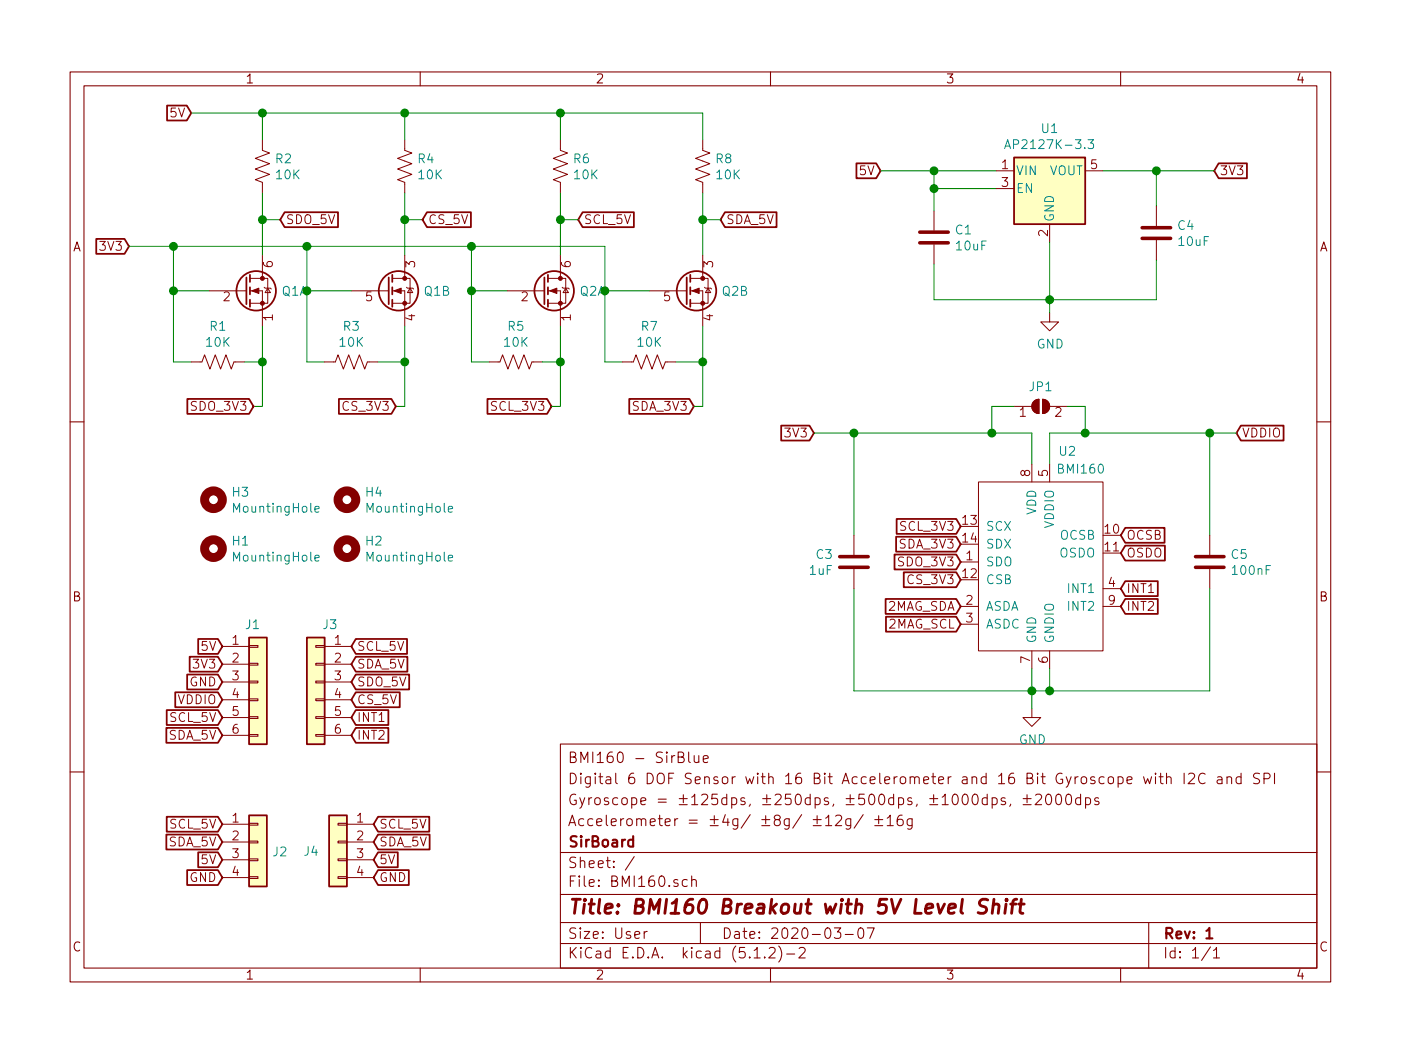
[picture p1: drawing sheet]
EESchema Schematic File Version 4
LIBS:BMI160-cache
EELAYER 29 0
EELAYER END
$Descr User 7874 5906
encoding utf-8
Sheet 1 1
Title "BMI160 Breakout with 5V Level Shift"
Date "2020-03-07"
Rev "1"
Comp "SirBoard"
Comment1 "Accelerometer = ±4g/ ±8g/ ±12g/ ±16g"
Comment2 "Gyroscope = ±125dps, ±250dps, ±500dps, ±1000dps, ±2000dps"
Comment3 "Digital 6 DOF Sensor with 16 Bit Accelerometer and 16 Bit Gyroscope with I2C and SPI"
Comment4 "BMI160 - SirBlue"
$EndDescr
Wire Wire Line
	5250 1475 5250 1675
Wire Wire Line
	5250 1675 5900 1675
Connection ~ 5900 1675
Wire Wire Line
	5600 950  5250 950 
Wire Wire Line
	5250 950  5250 1050
Wire Wire Line
	5250 1050 5600 1050
Wire Wire Line
	5250 1050 5250 1175
Connection ~ 5250 1050
Wire Wire Line
	6200 950  6500 950 
Wire Wire Line
	6500 950  6500 1150
Text GLabel 4950 950  0    50   Input ~ 0
5V
Wire Wire Line
	4950 950  5250 950 
Connection ~ 5250 950 
Text GLabel 6825 950  2    50   Input ~ 0
3V3
Connection ~ 6500 950 
$Comp
L power:GND #PWR0101
U 1 1
P 5900 1750
F 0 "#PWR0101" H 5900 1500 50  0001 C CNN
F 1 "GND" H 5904 1578 50  0000 C CNN
F 2 "" H 5900 1750 50  0001 C CNN
F 3 "" H 5900 1750 50  0001 C CNN
	1    5900 1750
	1    0    0    -1  
$EndComp
Wire Wire Line
	5900 1750 5900 1675
Text GLabel 4575 2425 0    50   Input ~ 0
3V3
Text GLabel 1075 625  0    50   Input ~ 0
5V
Wire Wire Line
	6500 1675 5900 1675
Wire Wire Line
	6500 1450 6500 1675
$Comp
L Regulator_Linear:AP2127K-3.3 U1
U 1 1
P 5900 1050
F 0 "U1" H 5900 1390 50  0000 C CNN
F 1 "AP2127K-3.3" H 5900 1300 50  0000 C CNN
F 2 "Package_TO_SOT_SMD:SOT-23-5" H 5900 1375 50  0001 C CNN
F 3 "https://www.diodes.com/assets/Datasheets/AP2127.pdf" H 5900 1150 50  0001 C CNN
F 4 "C156285" H 5900 1050 50  0001 C CNN "Part"
	1    5900 1050
	1    0    0    -1  
$EndComp
Wire Wire Line
	5900 1350 5900 1675
$Comp
L Device:Q_DUAL_NMOS_S1G1D2S2G2D1 Q1
U 1 1
P 1375 1625
F 0 "Q1" H 1581 1625 50  0000 L CNN
F 1 "BSS138DW" H 1580 1580 50  0001 L CNN
F 2 "Package_TO_SOT_SMD:SOT-363_SC-70-6" H 1575 1625 50  0001 C CNN
F 3 "~" H 1575 1625 50  0001 C CNN
	1    1375 1625
	1    0    0    -1  
$EndComp
$Comp
L Device:Q_DUAL_NMOS_S1G1D2S2G2D1 Q1
U 2 1
P 2175 1625
F 0 "Q1" H 2380 1625 50  0000 L CNN
F 1 "BSS138DW" H 2380 1580 50  0001 L CNN
F 2 "Package_TO_SOT_SMD:SOT-363_SC-70-6" H 2375 1625 50  0001 C CNN
F 3 "~" H 2375 1625 50  0001 C CNN
	2    2175 1625
	1    0    0    -1  
$EndComp
$Comp
L Device:R_US R2
U 1 1
P 1475 925
F 0 "R2" H 1543 970 50  0000 L CNN
F 1 "10K" H 1543 880 50  0000 L CNN
F 2 "Resistor_SMD:R_0603_1608Metric" V 1515 915 50  0001 C CNN
F 3 "~" H 1475 925 50  0001 C CNN
F 4 "C99198" H 1475 925 50  0001 C CNN "Part"
	1    1475 925 
	1    0    0    -1  
$EndComp
$Comp
L Device:R_US R4
U 1 1
P 2275 925
F 0 "R4" H 2343 970 50  0000 L CNN
F 1 "10K" H 2343 880 50  0000 L CNN
F 2 "Resistor_SMD:R_0603_1608Metric" V 2315 915 50  0001 C CNN
F 3 "~" H 2275 925 50  0001 C CNN
F 4 "C99198" H 2275 925 50  0001 C CNN "Part"
	1    2275 925 
	1    0    0    -1  
$EndComp
$Comp
L Device:R_US R1
U 1 1
P 1225 2025
F 0 "R1" V 1022 2025 50  0000 C CNN
F 1 "10K" V 1112 2025 50  0000 C CNN
F 2 "Resistor_SMD:R_0603_1608Metric" V 1265 2015 50  0001 C CNN
F 3 "~" H 1225 2025 50  0001 C CNN
F 4 "C99198" V 1225 2025 50  0001 C CNN "Part"
	1    1225 2025
	0    1    1    0   
$EndComp
Wire Wire Line
	2275 625  2275 775 
Wire Wire Line
	1475 775  1475 625 
Wire Wire Line
	2275 1075 2275 1225
Wire Wire Line
	1175 1625 975  1625
Wire Wire Line
	975  1625 975  2025
Wire Wire Line
	975  2025 1075 2025
Wire Wire Line
	1375 2025 1475 2025
Wire Wire Line
	1475 2025 1475 1825
Wire Wire Line
	1825 2025 1725 2025
Wire Wire Line
	1725 2025 1725 1625
Wire Wire Line
	1725 1625 1975 1625
Wire Wire Line
	2125 2025 2275 2025
Wire Wire Line
	2275 2025 2275 1825
Wire Wire Line
	2275 625  1475 625 
Wire Wire Line
	1075 625  1475 625 
Connection ~ 1475 625 
Text GLabel 725  1375 0    50   Input ~ 0
3V3
Wire Wire Line
	725  1375 975  1375
Wire Wire Line
	975  1375 975  1625
Connection ~ 975  1625
Wire Wire Line
	1475 1075 1475 1225
Wire Wire Line
	975  1375 1725 1375
Wire Wire Line
	1725 1375 1725 1625
Connection ~ 975  1375
Connection ~ 1725 1625
Text GLabel 3100 2275 0    50   Input ~ 0
SCL_3V3
Text GLabel 3900 2275 0    50   Input ~ 0
SDA_3V3
Wire Wire Line
	2275 2025 2275 2275
Wire Wire Line
	2275 2275 2225 2275
Connection ~ 2275 2025
Wire Wire Line
	1475 2025 1475 2275
Wire Wire Line
	1475 2275 1425 2275
Connection ~ 1475 2025
Text GLabel 3250 1225 2    50   Input ~ 0
SCL_5V
Text GLabel 4050 1225 2    50   Input ~ 0
SDA_5V
Connection ~ 2275 1225
Wire Wire Line
	2275 1225 2275 1425
Wire Wire Line
	1575 1225 1475 1225
Connection ~ 1475 1225
Wire Wire Line
	1475 1225 1475 1425
Wire Wire Line
	2275 1225 2375 1225
Text GLabel 1975 3725 2    50   Input ~ 0
SDA_5V
Text GLabel 1250 3725 0    50   Input ~ 0
3V3
Text GLabel 1250 3625 0    50   Input ~ 0
5V
$Comp
L Mechanical:MountingHole H4
U 1 1
P 1950 2800
F 0 "H4" H 2050 2845 50  0000 L CNN
F 1 "MountingHole" H 2050 2755 50  0000 L CNN
F 2 "SirBoardLibrary:MountingHole_M2.5_SirBoard" H 1950 2800 50  0001 C CNN
F 3 "~" H 1950 2800 50  0001 C CNN
	1    1950 2800
	1    0    0    -1  
$EndComp
$Comp
L Mechanical:MountingHole H3
U 1 1
P 1200 2800
F 0 "H3" H 1300 2845 50  0000 L CNN
F 1 "MountingHole" H 1300 2755 50  0000 L CNN
F 2 "SirBoardLibrary:MountingHole_M2.5_SirBoard" H 1200 2800 50  0001 C CNN
F 3 "~" H 1200 2800 50  0001 C CNN
	1    1200 2800
	1    0    0    -1  
$EndComp
Text GLabel 1975 4125 2    50   Input ~ 0
INT2
Text GLabel 1250 3825 0    50   Input ~ 0
GND
Wire Wire Line
	6500 950  6825 950 
$Comp
L Mechanical:MountingHole H2
U 1 1
P 1950 3075
F 0 "H2" H 2050 3120 50  0000 L CNN
F 1 "MountingHole" H 2050 3030 50  0000 L CNN
F 2 "SirBoardLibrary:MountingHole_M2.5_SirBoard" H 1950 3075 50  0001 C CNN
F 3 "~" H 1950 3075 50  0001 C CNN
	1    1950 3075
	1    0    0    -1  
$EndComp
$Comp
L Mechanical:MountingHole H1
U 1 1
P 1200 3075
F 0 "H1" H 1300 3120 50  0000 L CNN
F 1 "MountingHole" H 1300 3030 50  0000 L CNN
F 2 "SirBoardLibrary:MountingHole_M2.5_SirBoard" H 1200 3075 50  0001 C CNN
F 3 "~" H 1200 3075 50  0001 C CNN
	1    1200 3075
	1    0    0    -1  
$EndComp
$Comp
L Device:R_US R3
U 1 1
P 1975 2025
F 0 "R3" V 1772 2025 50  0000 C CNN
F 1 "10K" V 1862 2025 50  0000 C CNN
F 2 "Resistor_SMD:R_0603_1608Metric" V 2015 2015 50  0001 C CNN
F 3 "~" H 1975 2025 50  0001 C CNN
F 4 "C99198" V 1975 2025 50  0001 C CNN "Part"
	1    1975 2025
	0    1    1    0   
$EndComp
$Comp
L Device:C C1
U 1 1
P 5250 1325
F 0 "C1" H 5365 1370 50  0000 L CNN
F 1 "10uF" H 5365 1280 50  0000 L CNN
F 2 "Capacitor_SMD:C_0805_2012Metric" H 5288 1175 50  0001 C CNN
F 3 "~" H 5250 1325 50  0001 C CNN
F 4 "C95841" H 5250 1325 50  0001 C CNN "Part"
	1    5250 1325
	1    0    0    -1  
$EndComp
$Comp
L Device:Q_DUAL_NMOS_S1G1D2S2G2D1 Q2
U 1 1
P 3050 1625
F 0 "Q2" H 3256 1625 50  0000 L CNN
F 1 "BSS138DW" H 3255 1580 50  0001 L CNN
F 2 "Package_TO_SOT_SMD:SOT-363_SC-70-6" H 3250 1625 50  0001 C CNN
F 3 "~" H 3250 1625 50  0001 C CNN
	1    3050 1625
	1    0    0    -1  
$EndComp
$Comp
L Device:Q_DUAL_NMOS_S1G1D2S2G2D1 Q2
U 2 1
P 3850 1625
F 0 "Q2" H 4055 1625 50  0000 L CNN
F 1 "BSS138DW" H 4055 1580 50  0001 L CNN
F 2 "Package_TO_SOT_SMD:SOT-363_SC-70-6" H 4050 1625 50  0001 C CNN
F 3 "~" H 4050 1625 50  0001 C CNN
	2    3850 1625
	1    0    0    -1  
$EndComp
$Comp
L Device:R_US R6
U 1 1
P 3150 925
F 0 "R6" H 3218 970 50  0000 L CNN
F 1 "10K" H 3218 880 50  0000 L CNN
F 2 "Resistor_SMD:R_0603_1608Metric" V 3190 915 50  0001 C CNN
F 3 "~" H 3150 925 50  0001 C CNN
F 4 "C99198" H 3150 925 50  0001 C CNN "Part"
	1    3150 925 
	1    0    0    -1  
$EndComp
$Comp
L Device:R_US R8
U 1 1
P 3950 925
F 0 "R8" H 4018 970 50  0000 L CNN
F 1 "10K" H 4018 880 50  0000 L CNN
F 2 "Resistor_SMD:R_0603_1608Metric" V 3990 915 50  0001 C CNN
F 3 "~" H 3950 925 50  0001 C CNN
F 4 "C99198" H 3950 925 50  0001 C CNN "Part"
	1    3950 925 
	1    0    0    -1  
$EndComp
$Comp
L Device:R_US R5
U 1 1
P 2900 2025
F 0 "R5" V 2697 2025 50  0000 C CNN
F 1 "10K" V 2787 2025 50  0000 C CNN
F 2 "Resistor_SMD:R_0603_1608Metric" V 2940 2015 50  0001 C CNN
F 3 "~" H 2900 2025 50  0001 C CNN
F 4 "C99198" V 2900 2025 50  0001 C CNN "Part"
	1    2900 2025
	0    1    1    0   
$EndComp
Wire Wire Line
	3950 625  3950 775 
Wire Wire Line
	3150 775  3150 625 
Wire Wire Line
	3950 1075 3950 1225
Wire Wire Line
	2850 1625 2650 1625
Wire Wire Line
	2650 1625 2650 2025
Wire Wire Line
	2650 2025 2750 2025
Wire Wire Line
	3050 2025 3150 2025
Wire Wire Line
	3150 2025 3150 1825
Wire Wire Line
	3500 2025 3400 2025
Wire Wire Line
	3400 2025 3400 1625
Wire Wire Line
	3400 1625 3650 1625
Wire Wire Line
	3800 2025 3950 2025
Wire Wire Line
	3950 2025 3950 1825
Wire Wire Line
	3950 625  3150 625 
Wire Wire Line
	2275 625  3150 625 
Connection ~ 3150 625 
Wire Wire Line
	1725 1375 2650 1375
Wire Wire Line
	2650 1375 2650 1625
Connection ~ 2650 1625
Wire Wire Line
	3150 1075 3150 1225
Wire Wire Line
	2650 1375 3400 1375
Wire Wire Line
	3400 1375 3400 1625
Connection ~ 2650 1375
Connection ~ 3400 1625
Text GLabel 2225 2275 0    50   Input ~ 0
CS_3V3
Wire Wire Line
	3950 2025 3950 2275
Wire Wire Line
	3950 2275 3900 2275
Connection ~ 3950 2025
Wire Wire Line
	3150 2025 3150 2275
Wire Wire Line
	3150 2275 3100 2275
Connection ~ 3150 2025
Text GLabel 2375 1225 2    50   Input ~ 0
CS_5V
Connection ~ 3950 1225
Wire Wire Line
	3950 1225 3950 1425
Wire Wire Line
	3250 1225 3150 1225
Connection ~ 3150 1225
Wire Wire Line
	3150 1225 3150 1425
Wire Wire Line
	3950 1225 4050 1225
$Comp
L Device:R_US R7
U 1 1
P 3650 2025
F 0 "R7" V 3447 2025 50  0000 C CNN
F 1 "10K" V 3537 2025 50  0000 C CNN
F 2 "Resistor_SMD:R_0603_1608Metric" V 3690 2015 50  0001 C CNN
F 3 "~" H 3650 2025 50  0001 C CNN
F 4 "C99198" V 3650 2025 50  0001 C CNN "Part"
	1    3650 2025
	0    1    1    0   
$EndComp
Connection ~ 1725 1375
Connection ~ 2275 625 
Text GLabel 1975 3925 2    50   Input ~ 0
CS_5V
Text GLabel 1425 2275 0    50   Input ~ 0
SDO_3V3
Text GLabel 1575 1225 2    50   Input ~ 0
SDO_5V
Text GLabel 1975 3825 2    50   Input ~ 0
SDO_5V
$Comp
L Device:C C4
U 1 1
P 6500 1300
F 0 "C4" H 6615 1345 50  0000 L CNN
F 1 "10uF" H 6615 1255 50  0000 L CNN
F 2 "Capacitor_SMD:C_0805_2012Metric" H 6538 1150 50  0001 C CNN
F 3 "~" H 6500 1300 50  0001 C CNN
F 4 "C95841" H 6500 1300 50  0001 C CNN "Part"
	1    6500 1300
	1    0    0    -1  
$EndComp
$Comp
L Connector_Generic:Conn_01x06 J1
U 1 1
P 1450 3825
F 0 "J1" H 1375 4150 50  0000 L CNN
F 1 "Conn_01x06" H 1529 3727 50  0001 L CNN
F 2 "Connector_PinHeader_2.54mm:PinHeader_1x06_P2.54mm_Vertical" H 1450 3825 50  0001 C CNN
F 3 "~" H 1450 3825 50  0001 C CNN
	1    1450 3825
	1    0    0    -1  
$EndComp
$Comp
L Connector_Generic:Conn_01x06 J3
U 1 1
P 1775 3825
F 0 "J3" H 1694 4150 50  0000 C CNN
F 1 "Conn_01x06" H 1854 3727 50  0001 L CNN
F 2 "Connector_PinHeader_2.54mm:PinHeader_1x06_P2.54mm_Vertical" H 1775 3825 50  0001 C CNN
F 3 "~" H 1775 3825 50  0001 C CNN
	1    1775 3825
	-1   0    0    -1  
$EndComp
Text GLabel 1250 4025 0    50   Input ~ 0
SCL_5V
Text GLabel 1250 4125 0    50   Input ~ 0
SDA_5V
Text GLabel 1975 4025 2    50   Input ~ 0
INT1
$Comp
L Connector_Generic:Conn_01x04 J2
U 1 1
P 1450 4725
F 0 "J2" H 1529 4672 50  0000 L CNN
F 1 "Conn_01x04" H 1529 4627 50  0001 L CNN
F 2 "SirBoardLibrary:SirBlue_Connector" H 1450 4725 50  0001 C CNN
F 3 "~" H 1450 4725 50  0001 C CNN
F 4 "C160404" H 1450 4725 50  0001 C CNN "Part"
	1    1450 4725
	1    0    0    -1  
$EndComp
$Comp
L Connector_Generic:Conn_01x04 J4
U 1 1
P 1900 4725
F 0 "J4" H 2050 4675 50  0000 C CNN
F 1 "Conn_01x04" H 1979 4627 50  0001 L CNN
F 2 "SirBoardLibrary:SirBlue_Connector" H 1900 4725 50  0001 C CNN
F 3 "~" H 1900 4725 50  0001 C CNN
F 4 "C160404" H 1900 4725 50  0001 C CNN "Part"
	1    1900 4725
	-1   0    0    -1  
$EndComp
Text GLabel 1250 4825 0    50   Input ~ 0
5V
Text GLabel 1250 4925 0    50   Input ~ 0
GND
Text GLabel 2100 4825 2    50   Input ~ 0
5V
Text GLabel 2100 4925 2    50   Input ~ 0
GND
$Comp
L Device:C C5
U 1 1
P 6800 3150
F 0 "C5" H 6915 3195 50  0000 L CNN
F 1 "100nF" H 6915 3105 50  0000 L CNN
F 2 "Capacitor_SMD:C_0603_1608Metric" H 6838 3000 50  0001 C CNN
F 3 "~" H 6800 3150 50  0001 C CNN
F 4 "C42998" H 6800 3150 50  0001 C CNN "Part"
	1    6800 3150
	1    0    0    -1  
$EndComp
$Comp
L Device:C C3
U 1 1
P 4800 3150
F 0 "C3" H 4915 3195 50  0000 L CNN
F 1 "1uF" H 4915 3105 50  0000 L CNN
F 2 "Capacitor_SMD:C_0603_1608Metric" H 4838 3000 50  0001 C CNN
F 3 "~" H 4800 3150 50  0001 C CNN
F 4 "C29936" H 4800 3150 50  0001 C CNN "Part"
	1    4800 3150
	-1   0    0    -1  
$EndComp
Wire Wire Line
	5900 2600 5900 2425
Wire Wire Line
	5900 2425 6100 2425
Wire Wire Line
	6800 2425 6800 3000
Wire Wire Line
	6800 3300 6800 3875
Wire Wire Line
	4800 3300 4800 3875
Wire Wire Line
	4800 3000 4800 2425
Wire Wire Line
	5800 2425 5800 2600
$Comp
L Jumper:SolderJumper_2_Open JP1
U 1 1
P 5850 2275
F 0 "JP1" H 5850 2388 50  0000 C CNN
F 1 "SolderJumper_2_Open" H 5850 2388 50  0001 C CNN
F 2 "Jumper:SolderJumper-2_P1.3mm_Open_RoundedPad1.0x1.5mm" H 5850 2275 50  0001 C CNN
F 3 "~" H 5850 2275 50  0001 C CNN
	1    5850 2275
	1    0    0    -1  
$EndComp
Wire Wire Line
	6000 2275 6100 2275
Wire Wire Line
	6100 2275 6100 2425
Wire Wire Line
	5700 2275 5575 2275
Wire Wire Line
	5575 2275 5575 2425
Connection ~ 5575 2425
Wire Wire Line
	5575 2425 5800 2425
Text GLabel 6300 3300 2    50   Input ~ 0
INT1
Text GLabel 5400 3050 0    50   Input ~ 0
SDA_3V3
Text GLabel 5400 2950 0    50   Input ~ 0
SCL_3V3
Text GLabel 5400 3150 0    50   Input ~ 0
SDO_3V3
Text GLabel 5400 3250 0    50   Input ~ 0
CS_3V3
Text GLabel 6300 3400 2    50   Input ~ 0
INT2
$Comp
L power:GND #PWR0106
U 1 1
P 5800 3975
F 0 "#PWR0106" H 5800 3725 50  0001 C CNN
F 1 "GND" H 5804 3803 50  0000 C CNN
F 2 "" H 5800 3975 50  0001 C CNN
F 3 "" H 5800 3975 50  0001 C CNN
	1    5800 3975
	1    0    0    -1  
$EndComp
Connection ~ 6100 2425
Text GLabel 6950 2425 2    50   Input ~ 0
VDDIO
$Comp
L SirBoard_Library:BMI160 U2
U 1 1
P 5850 3200
F 0 "U2" H 6000 3875 50  0000 C CNN
F 1 "BMI160" H 6075 3775 50  0000 C CNN
F 2 "Package_LGA:Bosch_LGA-14_3x2.5mm_P0.5mm" H 6100 3850 50  0001 C CNN
F 3 "https://datasheet.lcsc.com/szlcsc/Bosch-Sensortec-BMI160_C94021.pdf" H 6100 3850 50  0001 C CNN
F 4 "C94021" H 5850 3200 50  0001 C CNN "Part"
	1    5850 3200
	1    0    0    -1  
$EndComp
Wire Wire Line
	6100 2425 6800 2425
Connection ~ 6800 2425
Wire Wire Line
	6800 2425 6950 2425
Connection ~ 4800 2425
Wire Wire Line
	4800 2425 5575 2425
Wire Wire Line
	4575 2425 4800 2425
Text GLabel 6300 3000 2    50   Input ~ 0
OCSB
Text GLabel 6300 3100 2    50   Input ~ 0
OSDO
Wire Wire Line
	4800 3875 5800 3875
Wire Wire Line
	5800 3750 5800 3875
Connection ~ 5800 3875
Wire Wire Line
	5800 3875 5900 3875
Wire Wire Line
	5800 3975 5800 3875
Wire Wire Line
	5900 3875 5900 3750
Connection ~ 5900 3875
Wire Wire Line
	5900 3875 6800 3875
Text GLabel 5400 3400 0    50   Input ~ 0
2MAG_SDA
Text GLabel 5400 3500 0    50   Input ~ 0
2MAG_SCL
Text GLabel 2100 4625 2    50   Input ~ 0
SCL_5V
Text GLabel 2100 4725 2    50   Input ~ 0
SDA_5V
Text GLabel 1250 4625 0    50   Input ~ 0
SCL_5V
Text GLabel 1250 4725 0    50   Input ~ 0
SDA_5V
Text GLabel 1250 3925 0    50   Input ~ 0
VDDIO
Text GLabel 1975 3625 2    50   Input ~ 0
SCL_5V
$EndSCHEMATC
